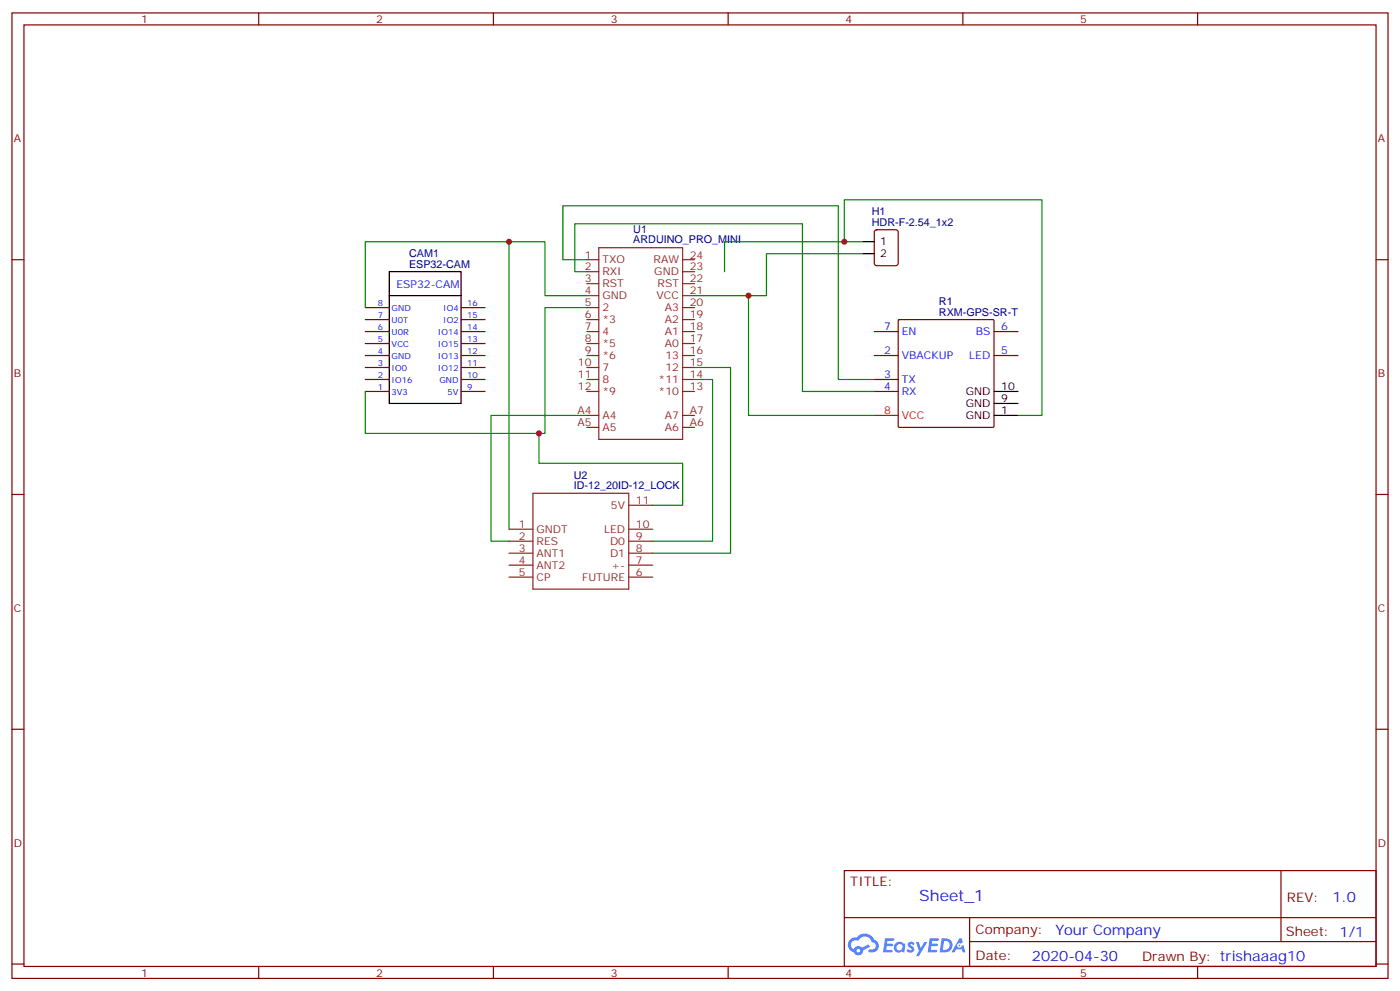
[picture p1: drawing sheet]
<svg xmlns="http://www.w3.org/2000/svg" width="412mm" height="292mm" viewBox="0 0 412 292" stroke-linecap="round" stroke-linejoin="round" font-family="sans-serif">
<g fill="none" stroke="#870000" stroke-width=".35">
<path d="M3.5 3.8h405.4v284.3h-405.4zM7.1 7.3h398.2v277.3h-398.2zM76.2 3.8v3.5M145.3 3.8v3.5M214.5 3.8v3.5M283.6 3.8v3.5M352.8 3.8v3.5M3.5 76.5h3.6M405.3 76.5h3.6M3.5 145.6h3.6M405.3 145.6h3.6M3.5 214.8h3.6"/>
<path d="M405.3 214.8h3.6M248.7 256.4h156.6v28.2h-156.6zM377.3 256.4v20.9M248.7 270.2h156.5M285.6 277.3h119.6M285.6 270.2v14.2M3.5 283.9h3.6M76.2 284.6v3.5M145.3 284.6v3.5M214.5 284.6v3.5M283.6 284.6v3.5M352.8 284.6v3.5"/>
<path d="M405.3 283.9h3.6"/>
</g>
<g fill="#5487ff">
<path d="M267.7 277.6a1.22 1.22 0 0 1 1.7 .2l-.4 .6a.47 .47 0 0 0-.3-.4 .47 .47 0 0 0-.5 .2l.1 .2a1.14 1.14 0 0 1 .8 1.8 1.14 1.14 0 0 1-1.9 0l-.2-.2 .5-.6 .7 .5a.29 .29 0 0 0 .3-.3 .29 .29 0 0 0-.2-.3 1.04 1.04 0 0 1-.6-1.7z"/>
<path d="M260.7 276.3h2.4l.3 .2-.2 .5-1.8 .1-.1 .8h1.5l.3 .4-.3 .4h-1.6l-.2 1.1h1.7l.2 .3-.2 .3-2.6 .1z"/>
<path d="M273.8 276.3h2.4l.3 .2-.1 .5-1.8 .1-.2 .8h1.6l.3 .4-.4 .4h-1.6l-.1 1.1h1.7l.2 .3-.2 .3-2.6 .1z"/>
<path d="M282.6 276.3h.7l.3 1.3-.6 .3a.69 .69 0 0 0-1 .3 .69 .69 0 0 0 .4 .9 .69 .69 0 0 0 .9-.6l.5-.2 .6 2.2h-.8l-.2-.9h-1.8l-.5 .9h-.8z"/>
<path d="M269.8 277.4h.8l.6 1.8 1.1-1.8h.9l-2.6 4.2h-.8l.9-1.5z"/>
<path d="M277.4 276.3l-.6 4.2h1.3a2.11 2.11 0 0 0 2.5-2.1 2.11 2.11 0 0 0-2.5-2.1zM278.1 277.1a1.39 1.39 0 0 1 1.7 1.4 1.39 1.39 0 0 1-1.8 1.3h-.3z"/>
<path d="M263.7 277.9a1.54 1.54 0 0 0-.1 2.2 1.54 1.54 0 0 0 2.2 .1l.6 .3 .3-2.3-.2-.3h-.4a1.49 1.49 0 0 0-2.4 0zM264 278.9a.94 .94 0 0 1 1.8 0 .94 .94 0 0 1-1.8 0z"/>
<path d="M250.4 276.7a2.18 2.18 0 0 0 1.1 3.7 1.44 1.44 0 0 0 1.6 .9 1.44 1.44 0 0 0 1.2-1.4l2-1.1-.5-.7-1.9 1a1.47 1.47 0 0 0-2.4 .4 1.39 1.39 0 0 1-.7-1.9 1.39 1.39 0 0 1 2-.5 2.12 2.12 0 0 1 2.2-1.3 2.12 2.12 0 0 1 1.9 1.7 1.14 1.14 0 0 1 1.1 1.4 1.14 1.14 0 0 1-1.7 .7 .43 .43 0 0 0-.5 .4 .43 .43 0 0 0 .4 .5 1.98 1.98 0 0 0 2.5-1.2 1.98 1.98 0 0 0-1.2-2.6 3.1 3.1 0 0 0-5.3-.6l-.9 .1zM252.3 280a.55 .55 0 0 1 1.1 0 .55 .55 0 0 1-1.1 0z"/>
<circle cx="282.6" cy="278.4" r=".26"/>
</g>
<path d="M254 71.2h3.5M254 74.7h3.5M114.7 80h21.1v38.8h-21.1zM114.7 87.1h21.1M292.8 118.8h7.1M292.8 115.3h7.1M292.8 122.3h7.1" fill="none" stroke="#000" stroke-width=".35"/>
<g fill="none" stroke="#870000" stroke-width=".35">
<path d="M257.8 67.9l.4-.2h5.7l.6 .4 .1 9.4-.5 .7h-5.9l-.6-.4-.1-9.4zM107.6 97.6h7.1M107.6 94.1h7.1M107.6 90.6h7.1M135.8 97.6h7.1M135.8 94.1h7.1M135.8 90.6h7.1M257.5 97.6h7.1M264.6 94.3l.3-.2h27.6l.3 .2v31.2l-.2 .3-27.7 .1-.3-.2zM292.8 97.6h7.1M107.6 115.3h7.1M107.6 111.8h7.1"/>
<path d="M107.6 108.2h7.1M107.6 104.7h7.1M107.6 101.2h7.1M135.8 115.3h7.1M135.8 111.8h7.1M135.8 108.2h7.1M135.8 104.7h7.1M135.8 101.2h7.1M257.5 115.3h7.1M257.5 111.8h7.1M257.5 104.7h7.1M292.8 104.7h7.1"/>
</g>
<g fill="none" stroke="#8c2424" stroke-width=".35">
<path d="M172.9 76.5h3.5M176.4 73h24.7v56.4h-24.7zM201.1 76.5h3.5M172.9 90.6h3.5M172.9 94.1h3.5M172.9 97.6h3.5M172.9 87.1h3.5M172.9 80h3.5M172.9 83.5h3.5M201.1 90.6h3.5M201.1 94.1h3.5M201.1 97.6h3.5"/>
<path d="M201.1 87.1h3.5M201.1 80h3.5M201.1 83.5h3.5M172.9 101.2h3.5M172.9 104.7h3.5M172.9 108.2h3.5M172.9 111.8h3.5M172.9 115.3h3.5M201.1 101.2h3.5M201.1 104.7h3.5M201.1 108.2h3.5M201.1 111.8h3.5"/>
<path d="M201.1 115.3h3.5M172.9 122.3h3.5M172.9 125.9h3.5M201.1 122.3h3.5M201.1 125.9h3.5M149.9 155.9h7.1M149.9 159.4h7.1M157 145.3h28.2v28.2h-28.2zM185.2 155.9h7.1M185.2 159.4h7.1M185.2 148.8h7.1M149.9 162.9h7.1"/>
<path d="M149.9 166.4h7.1M149.9 170h7.1M185.2 162.9h7.1M185.2 166.4h7.1M185.2 170h7.1"/>
</g>
<path d="M257.5 122.3h7.1" fill="none" stroke="#f00" stroke-width=".35"/>
<g fill="none" stroke="#008700" stroke-width=".35">
<path d="M149.9 71.2v84.7M172.9 76.5h-7.1v-15.9h81.1v51.2h10.6M248.7 71.2v-12.4h58.2v63.5h-7M254 71.2h-40.6v8.8M254 74.7h-28.2v12.4h-21.2M172.9 90.6h-12.4v37h-52.9v-12.3M172.9 87.1h-12.4v-15.9h-52.9v19.4M172.9 80h-3.6v-14.1h67.1v49.4h21.1M220.5 87.1v35.2h37M204.6 111.8h5.3v47.6h-17.6M204.6 108.2h10.6v54.7h-22.9M158.7 127.6v8.9h42.4v12.3h-8.8"/>
<path d="M172.9 122.3h-28.3v37.1h5.3"/>
</g>
<g fill="#c00">
<circle cx="158.8" cy="127.6" r=".88"/>
<circle cx="248.7" cy="71.2" r=".88"/>
<circle cx="220.5" cy="87.1" r=".88"/>
<circle cx="149.9" cy="71.2" r=".88"/>
</g>
<text font-size="4.6" fill="#00f" x="270.8" y="265.4">Sheet_1</text>
<g font-size="4.2" fill="#00f">
<text x="392.5" y="265.7">1.0</text>
<text x="310.9" y="275.2">Your Company</text>
<text x="304" y="283">2020-04-30</text>
</g>
<g font-size="3.9" fill="#800">
<text x="250.5" y="261">TITLE:</text>
<text x="379.1" y="265.7">REV:</text>
<text x="287.4" y="275.2">Company:</text>
<text x="378.7" y="275.8">Sheet: 1/1</text>
<text x="287.4" y="282.9">Date:</text>
<text x="336.4" y="282.9">Drawn By: trishaaag10</text>
</g>
<g font-size="3.2" fill="#800">
<text x="41.6" y="6.8">1</text>
<text x="110.8" y="6.8">2</text>
<text x="179.9" y="6.8">3</text>
<text x="249.1" y="6.8">4</text>
<text x="318.2" y="6.8">5</text>
<text x="4.1" y="41.9">A</text>
<text x="405.9" y="41.9">A</text>
<text x="4.1" y="111.1">B</text>
<text x="405.9" y="111.1">B</text>
<text x="4.1" y="180.2">C</text>
<text x="405.9" y="180.2">C</text>
<text x="4.1" y="249.3">D</text>
<text x="405.9" y="249.3">D</text>
<text x="41.6" y="287.6">1</text>
<text x="110.8" y="287.6">2</text>
<text x="179.9" y="287.6">3</text>
<text x="249.1" y="287.6">4</text>
<text x="318.2" y="287.6">5</text>
</g>
<g font-size="3.2" fill="#000080">
<text x="256.8" y="63.5">H1</text>
<text x="186.5" y="71.7">ARDUINO_PRO_MINI</text>
<text x="186.5" y="68.6">U1</text>
<text x="256.8" y="66.6">HDR-F-2.54_1x2</text>
<text x="120.5" y="75.6">CAM1</text>
<text x="120.5" y="79">ESP32-CAM</text>
<text x="276.6" y="89.8">R1</text>
<text x="276.6" y="92.9">RXM-GPS-SR-T</text>
<text x="169" y="140.9">U2</text>
<text x="169" y="144.1">ID-12_20ID-12_LOCK</text>
</g>
<g font-size="3.2" fill="#8d2323">
<text x="172.3" y="76.1">1</text>
<text x="177.4" y="77.5">TXO</text>
<text x="192.5" y="77.5">RAW</text>
<text x="203.2" y="76.1">24</text>
<text x="172.3" y="83.2">3</text>
<text x="172.3" y="79.7">2</text>
<text x="177.4" y="81.1">RXI</text>
<text x="192.7" y="81.1">GND</text>
<text x="203.2" y="79.7">23</text>
<text x="203.2" y="83.2">22</text>
<text x="172.3" y="86.7">4</text>
<text x="177.4" y="88.1">GND</text>
<text x="177.4" y="84.6">RST</text>
<text x="193.4" y="88.1">VCC</text>
<text x="193.7" y="84.6">RST</text>
<text x="203.2" y="86.7">21</text>
<text x="172.3" y="90.2">5</text>
<text x="172.3" y="93.8">6</text>
<text x="177.4" y="91.7">2</text>
<text x="177.4" y="95.2">*3</text>
<text x="195.8" y="95.2">A2</text>
<text x="195.8" y="91.7">A3</text>
<text x="203.2" y="93.8">19</text>
<text x="203.2" y="90.2">20</text>
<text x="172.3" y="97.3">7</text>
<text x="172.3" y="100.8">8</text>
<text x="177.4" y="98.7">4</text>
<text x="195.8" y="98.7">A1</text>
<text x="203.2" y="100.8">17</text>
<text x="203.2" y="97.3">18</text>
<text x="170.2" y="107.9">10</text>
<text x="172.3" y="104.4">9</text>
<text x="177.4" y="102.2">*5</text>
<text x="177.4" y="105.8">*6</text>
<text x="195.8" y="102.2">A0</text>
<text x="196" y="105.8">13</text>
<text x="203.2" y="107.9">15</text>
<text x="203.2" y="104.4">16</text>
<text x="170.2" y="111.4">11</text>
<text x="177.4" y="109.3">7</text>
<text x="177.4" y="112.8">8</text>
<text x="194" y="112.8">*11</text>
<text x="196" y="109.3">12</text>
<text x="203.2" y="111.4">14</text>
<text x="170.2" y="114.9">12</text>
<text x="177.4" y="116.3">*9</text>
<text x="194" y="116.3">*10</text>
<text x="203.2" y="114.9">13</text>
<text x="170.1" y="122">A4</text>
<text x="170.1" y="125.5">A5</text>
<text x="177.4" y="123.4">A4</text>
<text x="195.8" y="123.4">A7</text>
<text x="203.2" y="122">A7</text>
<text x="203.2" y="125.5">A6</text>
<text x="177.4" y="126.9">A5</text>
<text x="195.8" y="126.9">A6</text>
<text x="180" y="149.9">5V</text>
<text x="187.3" y="148.4">11</text>
<text x="152.9" y="155.5">1</text>
<text x="187.3" y="155.5">10</text>
<text x="152.9" y="159">2</text>
<text x="158" y="156.9">GNDT</text>
<text x="158" y="160.4">RES</text>
<text x="177.9" y="156.9">LED</text>
<text x="179.7" y="160.4">D0</text>
<text x="187.3" y="159">9</text>
<text x="152.9" y="162.6">3</text>
<text x="152.9" y="166.1">4</text>
<text x="158" y="164">ANT1</text>
<text x="158" y="167.5">ANT2</text>
<text x="179.7" y="164">D1</text>
<text x="180.1" y="167.5">+-</text>
<text x="187.3" y="166.1">7</text>
<text x="187.3" y="162.6">8</text>
<text x="152.9" y="169.6">5</text>
<text x="158" y="171">CP</text>
<text x="171.5" y="171">FUTURE</text>
<text x="187.3" y="169.6">6</text>
</g>
<g font-size="3.2">
<text x="259.3" y="72.2">1</text>
<text x="259.3" y="75.8">2</text>
<text x="284.5" y="119.9">GND</text>
<text x="284.5" y="116.3">GND</text>
<text x="294.9" y="118.5">9</text>
<text x="294.9" y="114.9">10</text>
<text x="284.5" y="123.4">GND</text>
<text x="294.9" y="122">1</text>
</g>
<g font-size="3.2" fill="#00f">
<text x="116.8" y="84.9">ESP32-CAM</text>
<text x="260.4" y="97.3">7</text>
<text x="265.6" y="98.7">EN</text>
<text x="287.4" y="98.7">BS</text>
<text x="294.9" y="97.3">6</text>
<text x="260.4" y="104.4">2</text>
<text x="265.6" y="105.8">VBACKUP</text>
<text x="285.5" y="105.8">LED</text>
<text x="294.9" y="104.4">5</text>
<text x="260.4" y="111.4">3</text>
<text x="265.6" y="112.8">TX</text>
<text x="260.4" y="114.9">4</text>
<text x="265.6" y="116.3">RX</text>
</g>
<g font-size="3.2" fill="#f00">
<text x="260.4" y="122">8</text>
<text x="265.6" y="123.4">VCC</text>
</g>
<g font-size="2.5" fill="#00f">
<text x="111.3" y="93.8">7</text>
<text x="111.3" y="90.2">8</text>
<text x="115.4" y="95.2">U0T</text>
<text x="115.4" y="91.7">GND</text>
<text x="130.6" y="95.2">IO2</text>
<text x="130.6" y="91.7">IO4</text>
<text x="137.6" y="93.8">15</text>
<text x="137.6" y="90.2">16</text>
<text x="111.3" y="100.8">5</text>
<text x="111.3" y="97.3">6</text>
<text x="115.4" y="98.7">U0R</text>
<text x="129" y="98.7">IO14</text>
<text x="137.6" y="100.8">13</text>
<text x="137.6" y="97.3">14</text>
<text x="111.3" y="107.9">3</text>
<text x="111.3" y="104.4">4</text>
<text x="115.4" y="105.8">GND</text>
<text x="115.4" y="102.2">VCC</text>
<text x="129" y="105.8">IO13</text>
<text x="129" y="102.2">IO15</text>
<text x="137.6" y="107.9">11</text>
<text x="137.6" y="104.4">12</text>
<text x="111.3" y="111.4">2</text>
<text x="115.4" y="112.8">IO16</text>
<text x="115.4" y="109.3">IO0</text>
<text x="129" y="109.3">IO12</text>
<text x="129.5" y="112.8">GND</text>
<text x="137.6" y="111.4">10</text>
<text x="111.3" y="114.9">1</text>
<text x="115.4" y="116.3">3V3</text>
<text x="131.9" y="116.3">5V</text>
<text x="137.6" y="114.9">9</text>
</g>
</svg>
